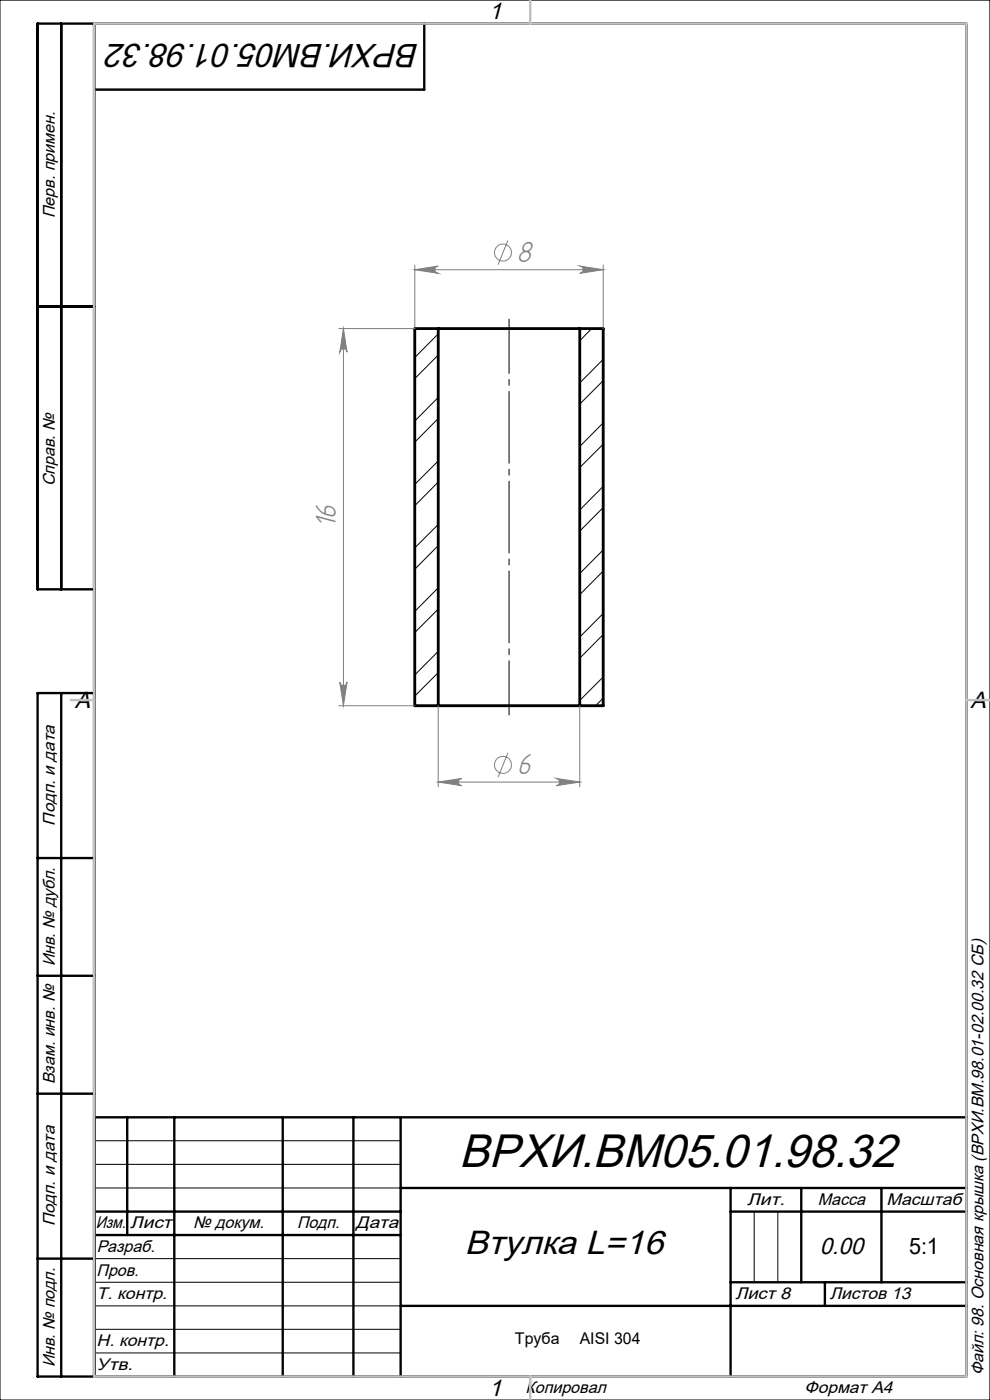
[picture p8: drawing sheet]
<svg xmlns="http://www.w3.org/2000/svg" width="210mm" height="297mm" viewBox="0 0 210 297" stroke-linecap="round" stroke-linejoin="round" font-family="sans-serif">
<g fill="none" stroke="#000" stroke-width=".21">
<path d="M0 0h210v297h-210zM93 70.8l-5 5M93 75.3l-5 5M125.5 69.7l-2.5 2.6M128 76.2l-5 5M93 84.3l-5 5M93 97.8l-5 5M93 88.8l-5 5M128 89.7l-5 5M128 80.7l-5 5M128 94.2l-5 5M93 111.3l-5 4.9"/>
<path d="M93 102.3l-5 5M93 115.7l-5 5.1M128 103.2l-5 5M128 116.7l-5 5M128 107.7l-5 5M93 124.7l-5 5M93 138.2l-5 5M93 129.2l-5 5M128 130.1l-5 5M128 121.1l-5 5M128 134.6l-5 5M93 142.7l-5 5"/>
<path d="M128 143.6l-5 5M128 148.1l-1.7 1.6M20 242h65M20 247h65M20 252h65M160 257v15M165 257v15M20 267h65M20 272h65M20 277h65M20 282h65M20 287h65"/>
</g>
<path d="M93 69.7h30M93 69.7h-5v80h5M93 69.7v80M123 69.7h5v80h-5M123 69.7v80M93 149.7h30" fill="none" stroke="#000" stroke-width=".6"/>
<g fill="none" stroke="#808080" stroke-width=".21">
<path d="M88 56.2v13.5M88 57.2h40M88 57.2l5-.8a.78 .78 0 0 0-.8 .8 .78 .78 0 0 0 .8 .8zM107.7 51l-2 5.2M123 56.4l5 .8-5 .8a.78 .78 0 0 0 .7-.8 .78 .78 0 0 0-.7-.8zM128 56.2v13.5M71.9 69.7h16M72.8 69.7l.8 5a.78 .78 0 0 0-.8-.7 .78 .78 0 0 0-.7 .7zM72.8 69.7v80M71.9 149.7h16M72.1 144.7a.78 .78 0 0 0 .7 .8 .78 .78 0 0 0 .8-.8l-.8 5zM93 149.7v17.2"/>
<path d="M107.7 159.7l-2 5.1M123 149.7v17.2M93 165.9h30M93 165.9l5-.8a.78 .78 0 0 0-.8 .8 .78 .78 0 0 0 .8 .8zM118 165.1l5 .8-5 .8a.78 .78 0 0 0 .7-.8 .78 .78 0 0 0-.7-.8z"/>
<circle cx="106.7" cy="53.6" r="1.8"/>
<circle cx="106.7" cy="162.3" r="1.8"/>
</g>
<path d="M108 67.7v84" fill="none" stroke="#000" stroke-width=".21" stroke-dasharray="15.2 1.3 1.3 1.3" stroke-dashoffset="3.7"/>
<g fill="none" stroke="#000" stroke-width=".5">
<path d="M13 5v120M20 5v287M90 5v14h-70M8 65h12M20 125h-12v-120h197v287h-197v-145h12M13 147v145M8 182h12M8 207h12M8 232h12M20 237h185M27 237v25M37 237v55"/>
<path d="M60 237v55M75 237v55M85 237v55M20 257h65M85 252h120M155 252v40M155 257h50M170 252v20M187 252v20M8 267h12M20 262h65M85 277h120"/>
<path d="M155 272h50M175 272v5"/>
</g>
<path d="M20 5h185v287h-185zM112.5 0v5M15 148.5h5M205 148.5h5M112.5 292v5" fill="none" stroke="#c0c0c0" stroke-width=".5"/>
<g fill="#808080">
<path d="M88 57.2l5-.8a.78 .78 0 0 0-.8 .8 .78 .78 0 0 0 .8 .8zM123 56.4l5 .8-5 .8a.78 .78 0 0 0 .7-.8 .78 .78 0 0 0-.7-.8zM93 165.9l5-.8a.78 .78 0 0 0-.8 .8 .78 .78 0 0 0 .8 .8zM118 165.1l5 .8-5 .8a.78 .78 0 0 0 .7-.8 .78 .78 0 0 0-.7-.8z"/>
<path d="M72.1 144.7a.78 .78 0 0 0 .7 .8 .78 .78 0 0 0 .8-.8l-.8 5zM72.8 69.7l.8 5a.78 .78 0 0 0-.8-.7 .78 .78 0 0 0-.7 .7z"/>
</g>
<text font-size="10" x="97.4" y="247.6">ВРХИ.ВМ05.01.98.32</text>
<g font-size="7.1">
<text x="89" y="9.3" transform="rotate(-180 89 9.3)">ВРХИ.ВМ05.01.98.32</text>
<text x="98.6" y="266.1">Втулка L=16</text>
</g>
<g font-size="6.9" fill="#808080">
<text x="109.7" y="55.5">8</text>
<text x="71.2" y="112" transform="rotate(-90 71.2 112)">16</text>
<text x="109.7" y="164.2">6</text>
</g>
<g font-size="5">
<text x="103.7" y="4.1">1</text>
<text x="15.9" y="150.1">A</text>
<text x="205.9" y="150.1">A</text>
<text x="173.9" y="266">0.00</text>
<text x="103.7" y="296.1">1</text>
</g>
<text font-size="4.8" x="192.8" y="266">5:1</text>
<g font-size="3.6">
<text x="11.6" y="46.3" transform="rotate(-90 11.6 46.3)">Перв. примен.</text>
<text x="11.6" y="103.2" transform="rotate(-90 11.6 103.2)">Справ. №</text>
<text x="11.6" y="175.1" transform="rotate(-90 11.6 175.1)">Подп. и дата</text>
<text x="11.6" y="205" transform="rotate(-90 11.6 205)">Инв. № дубл.</text>
<text x="11.6" y="230" transform="rotate(-90 11.6 230)">Взам. инв. №</text>
<text x="158.5" y="255.6">Лит.</text>
<text x="173.5" y="255.6">Масса</text>
<text x="188.1" y="255.6">Масштаб</text>
<text x="11.6" y="260.1" transform="rotate(-90 11.6 260.1)">Подп. и дата</text>
<text x="20.3" y="260.6">Изм.</text>
<text x="27.6" y="260.6">Лист</text>
<text x="41" y="260.6">№ докум.</text>
<text x="63" y="260.6">Подп.</text>
<text x="75.5" y="260.6">Дата</text>
<text x="20.5" y="265.6">Разраб.</text>
<text x="20.5" y="275.6">Т. контр.</text>
<text x="20.5" y="270.6">Пров.</text>
<text x="156" y="275.6">Лист 8</text>
<text x="176" y="275.6">Листов 13</text>
<text x="20.5" y="285.6">Н. контр.</text>
<text x="11.6" y="290" transform="rotate(-90 11.6 290)">Инв. № подл.</text>
<text x="20.5" y="290.6">Утв.</text>
<text x="208.6" y="291.8" transform="rotate(-90 208.6 291.8)">Файл: 98. Основная крышка (ВРХИ.ВМ.98.01-02.00.32 СБ)</text>
<text x="111.5" y="295.6">Копировал</text>
<text x="170.7" y="295.6">Формат А4</text>
</g>
<g font-size="3.4">
<text x="109.2" y="285.2">Труба</text>
<text x="123" y="285.2">AISI 304</text>
</g>
</svg>
